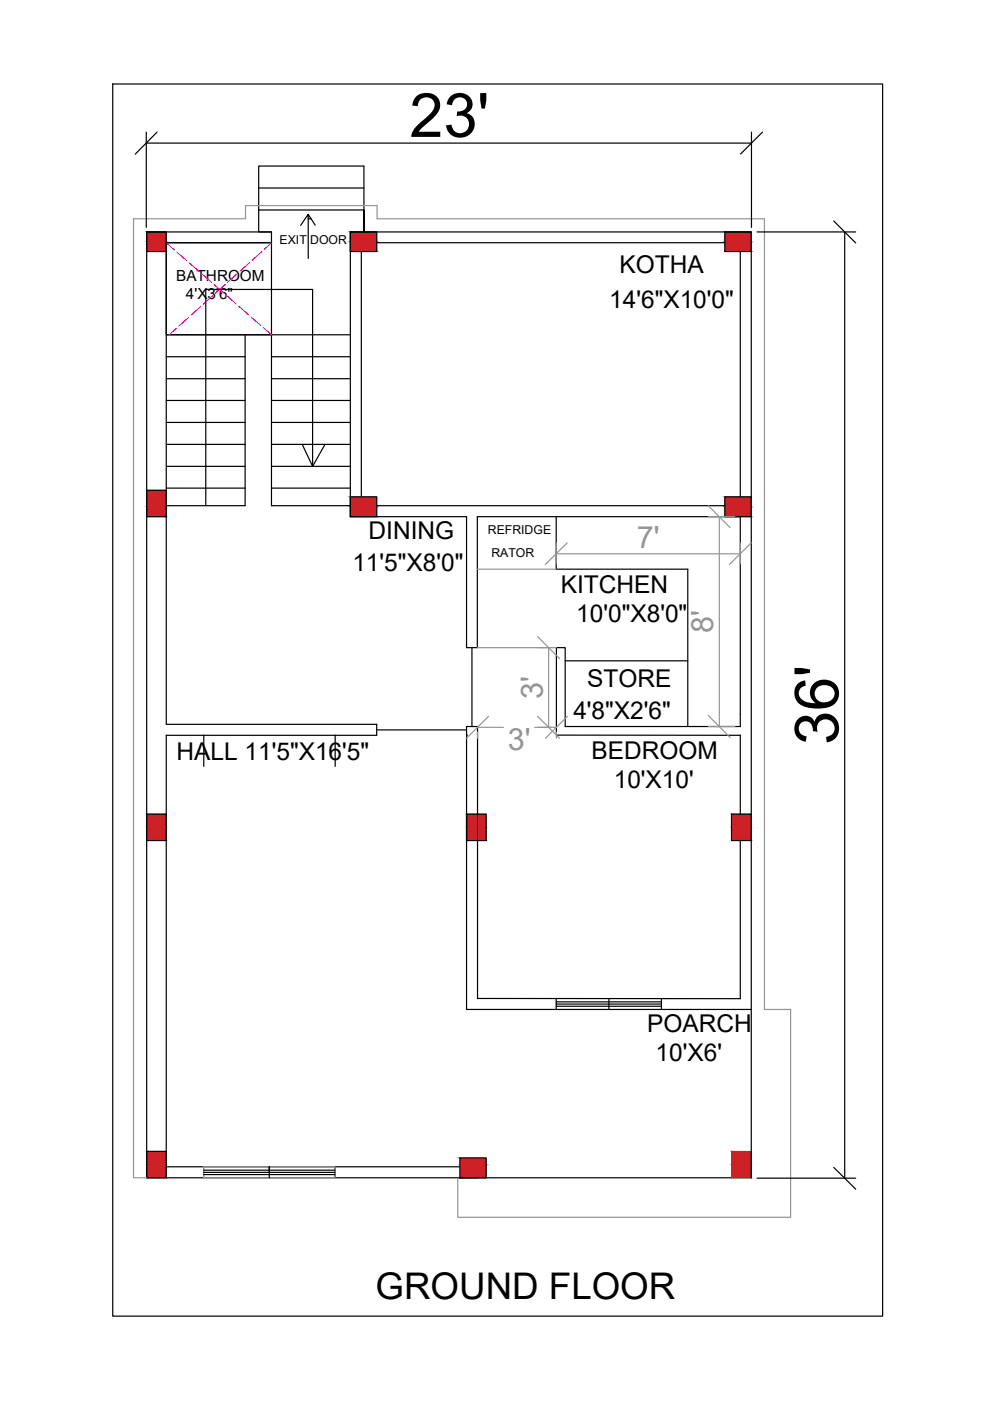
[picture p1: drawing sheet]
<svg xmlns="http://www.w3.org/2000/svg" width="210mm" height="297mm" viewBox="0 0 210 297" stroke-linecap="round" stroke-linejoin="round" font-family="sans-serif">
<!-- layer: 0 -->
<g fill="none" stroke="#000" stroke-width=".25">
<path d="M23.9 17.8h163.2v261.2h-163.2zM31 28v20.2M31 30.3h128.3M33.3 28l-4.6 4.7M54.8 35.2h22.4v14v-4.7h-22.4zM54.8 39.9h22.4M159.3 28v20.2M161.7 28l-4.7 4.7M31.1 49.2h4.1v4.1h-4.1zM35.2 51.5v102.1h44.7v2.3h-44.7v91.6M35.2 51.5h22.4v19.5h-22.4zM54.8 44.5v4.7h2.8"/>
<path d="M57.6 49.2v2.3h-22.4M57.6 49.2h-26.5v200.5M63.7 47.8l1.6-2.3v9.3M65.3 45.5l1.5 2.2M65.3 46.4h.6M74.3 49.2h5.6v4.1h-5.6zM76.6 53.3v52.1M79.9 51.5h73.8M153.7 49.2h5.6v4.1h-5.6zM157 53.3v52.1M160.5 49.2h20.9M176.8 46.8l4.6 4.7"/>
<path d="M179.1 49.2v200.6M35.2 71h39.1M35.2 75.6h16.8M52 71v36.2h-16.8M57.6 71v36.2h16.7M57.6 75.6h16.7M35.2 80.3h16.8M35.2 84.9h16.8M35.2 89.6h16.8M35.2 94.2h16.8M35.2 98.9h16.8M57.6 80.3h16.7"/>
<path d="M57.6 84.9h16.7M57.6 89.6h16.7M57.6 94.2h16.7M57.6 98.9h16.7M64.1 94.2l2.2 4.7v-37.5h-22.7v45.8M68.9 94.2l-2.6 4.7M31.1 104h4.1v5.5h-4.1zM35.2 103.5h16.8M57.6 103.5h16.7M74.3 105.4h5.6v4.1h-5.6zM74.3 109.5h24.6v27.8h2.3v-27.8h55.8v44.5h-37.2v-16.7h-1.8v18.6h39M74.3 109.5v-60.3h85v200.5h-128.2"/>
<path d="M79.9 107.2h73.8M117.9 109.5v11.2h27.9v33.3M153.7 105.4h5.6v4.1h-5.6zM100.1 137.3v16.7M43.2 155.9v6.6M71.1 155.9v6.6M79.9 154.8h19M98.9 155.9h.1M119.8 140.1h26M157 155.9v16.7M31.1 172.6h4.1v5.6h-4.1zM98.9 172.6h4.2v5.6h-4.2z"/>
<path d="M155.1 172.6h4.2v5.6h-4.2zM157 178.2v33.5h-55.8M101.2 211.7v-57.7h-2.3v60h60.4M117.9 211.7v2.3M117.9 212.9h22.3M117.9 213.3h22.3M117.9 212.4h22.3M129.1 211.7v2.3M140.2 211.7v2.3M31.1 244.1h4.1v5.6h-4.1zM35.2 247.4h62.3M43.2 247.4v2.3"/>
<path d="M43.2 248.6h27.8M43.2 248.1h27.8M43.2 249h27.8M57.1 248.6v-1.2v2.3M71 247.4v2.3M97.5 245.5h5.6v4.2h-5.6zM101.2 247.4h.1M160.5 249.8h20.9M176.8 247.5l4.6 4.6"/>
</g>
<g fill="#cd2027" stroke="#cd2027" stroke-width=".21">
<path d="M153.7 49.2l5.6 2.1v-2.1zM153.7 49.2l5.6 2.1h-5.6z"/>
<path d="M74.3 49.2l5.6 2.1v-2.1zM74.3 49.2l5.6 2.1h-5.6z"/>
<path d="M31.1 49.2l4.1 2.1v-2.1zM31.1 49.2l4.1 2.1h-4.1z"/>
<path d="M153.7 51.3l5.6 2v-2zM153.7 51.3l5.6 2h-5.6z"/>
<path d="M74.3 51.3l5.6 2v-2zM74.3 51.3l5.6 2h-5.6z"/>
<path d="M31.1 51.3l4.1 2v-2zM31.1 51.3l4.1 2h-4.1z"/>
<path d="M153.7 105.4l5.6 2v-2zM153.7 105.4l5.6 2h-5.6z"/>
<path d="M74.3 105.4l5.6 2v-2zM74.3 105.4l5.6 2h-5.6z"/>
<path d="M31.1 104l4.1 3.4v-3.4zM31.1 104l4.1 3.4h-4.1z"/>
<path d="M153.7 107.4l5.6 2.1v-2.1zM153.7 107.4l5.6 2.1h-5.6z"/>
<path d="M74.3 107.4l5.6 2.1v-2.1zM74.3 107.4l5.6 2.1h-5.6z"/>
<path d="M31.1 107.4l4.1 2.1v-2.1zM31.1 107.4l4.1 2.1h-4.1z"/>
<path d="M155.1 172.6l4.2 2.8v-2.8zM155.1 172.6l4.2 2.8h-4.2z"/>
<path d="M98.9 172.6l4.2 2.8v-2.8zM98.9 172.6l4.2 2.8h-4.2z"/>
<path d="M31.1 172.6l4.1 2.8v-2.8zM31.1 172.6l4.1 2.8h-4.1z"/>
<path d="M155.1 175.4l4.2 2.8v-2.8zM155.1 175.4l4.2 2.8h-4.2z"/>
<path d="M98.9 175.4l4.2 2.8v-2.8zM98.9 175.4l4.2 2.8h-4.2z"/>
<path d="M31.1 175.4l4.1 2.8v-2.8zM31.1 175.4l4.1 2.8h-4.1z"/>
<path d="M155.1 244.1l4.2 2.8v-2.8zM155.1 244.1l4.2 2.8h-4.2z"/>
<path d="M97.5 245.5l5.6 1.4v-1.4zM97.5 245.5l5.6 1.4h-5.6z"/>
<path d="M31.1 244.1l4.1 2.8v-2.8zM31.1 244.1l4.1 2.8h-4.1z"/>
<path d="M155.1 246.9l4.2 2.8v-2.8zM155.1 246.9l4.2 2.8h-4.2z"/>
<path d="M97.5 246.9l5.6 2.8v-2.8zM97.5 246.9l5.6 2.8h-5.6z"/>
<path d="M31.1 246.9l4.1 2.8v-2.8zM31.1 246.9l4.1 2.8h-4.1z"/>
</g>
<g fill="none" stroke="#f0f" stroke-width=".25">
<path d="M35.2 51.5l1.8 1.5M37.5 53.5l2.1 1.8M40.1 55.7l2.1 1.9M42.7 58l2.2 1.8M50.3 58l-2.1 1.8M52.9 55.7l-2 1.8M55.5 53.3l-2 1.9M57.6 51.5l-1.6 1.4M37.4 69.6l-1.6 1.4M40 67.3l-2.1 1.9M42.6 65l-2.1 1.8M45.2 62.6l-2.1 1.9"/>
<path d="M45.4 60.3l2.1 1.9M47.7 60.3l-2 1.9M48 62.6l2.1 1.9M50.6 64.9l2.1 1.8M53.2 67.2l2.1 1.8M55.9 69.5l1.7 1.5"/>
</g>
<g fill="none" stroke="#939598" stroke-width=".25">
<path d="M117.9 115.1v4.4M117.9 117.4h39.1M120.3 115.1l-4.7 4.6M150.2 109.5h5.6M150.2 107.2l4.6 4.7M152.5 109.5v44.5M157 115.1v4.4M159.3 115.1l-4.7 4.6M101.2 120.7h16.7M101.2 137.3h16.8M114 135l4.6 4.6M116.3 137.3v16.9"/>
<path d="M101.2 155.2v1.3M101.2 154.2h5.6M103.6 151.9l-4.7 4.6M113.4 154.2h4.6M114 151.9l4.6 4.6M118 155.2v1.3M120.3 151.9l-4.7 4.6M150.2 154h5.6M150.2 151.7l4.6 4.7M31.1 249.7h-2.8v-203.3h23.8v-2.8h27.9v2.8h82.1v167.6h5.5v44.1h-70.5v-8.4M43.2 247.4h27.8v2.3h-27.8z"/>
</g>
<g font-size="13">
<text x="86.8" y="29">23'</text>
<text x="177.7" y="157.9" transform="rotate(-90 177.7 157.9)">36'</text>
</g>
<text font-size="7.8" x="79.6" y="275.4">GROUND FLOOR</text>
<g font-size="6.5" fill="#939598">
<text x="135" y="116.2">7'</text>
<text x="151.2" y="134.2" transform="rotate(-90 151.2 134.2)">8'</text>
<text x="115.1" y="148.2" transform="rotate(-90 115.1 148.2)">3'</text>
<text x="107.6" y="159.1">3'</text>
</g>
<g font-size="5.2">
<text x="131.4" y="57.8">KOTHA</text>
<text x="129.2" y="65.3">14'6&quot;X10'0&quot;</text>
<text x="78.1" y="114.3">DINING</text>
<text x="74.7" y="121.1">11'5&quot;X8'0&quot;</text>
<text x="118.9" y="125.8">KITCHEN</text>
<text x="122.2" y="132">10'0&quot;X8'0&quot;</text>
<text x="124.5" y="145.6">STORE</text>
<text x="121.6" y="152.4">4'8&quot;X2'6&quot;</text>
<text x="37.4" y="161.2">HALL 11'5&quot;X16'5&quot;</text>
<text x="125.4" y="160.9">BEDROOM</text>
<text x="130.1" y="167.1">10'X10'</text>
<text x="137.2" y="218.8">POARCH</text>
<text x="139" y="224.9">10'X6'</text>
</g>
<g font-size="3.2">
<text x="37.4" y="59.5">BATHROOM</text>
<text x="39.4" y="63.4">4'X3'6&quot;</text>
</g>
<g font-size="2.6">
<text x="59.3" y="51.7">EXIT DOOR</text>
<text x="103.5" y="113.1">REFRIDGE</text>
<text x="104.2" y="118.1">RATOR</text>
</g>
</svg>
